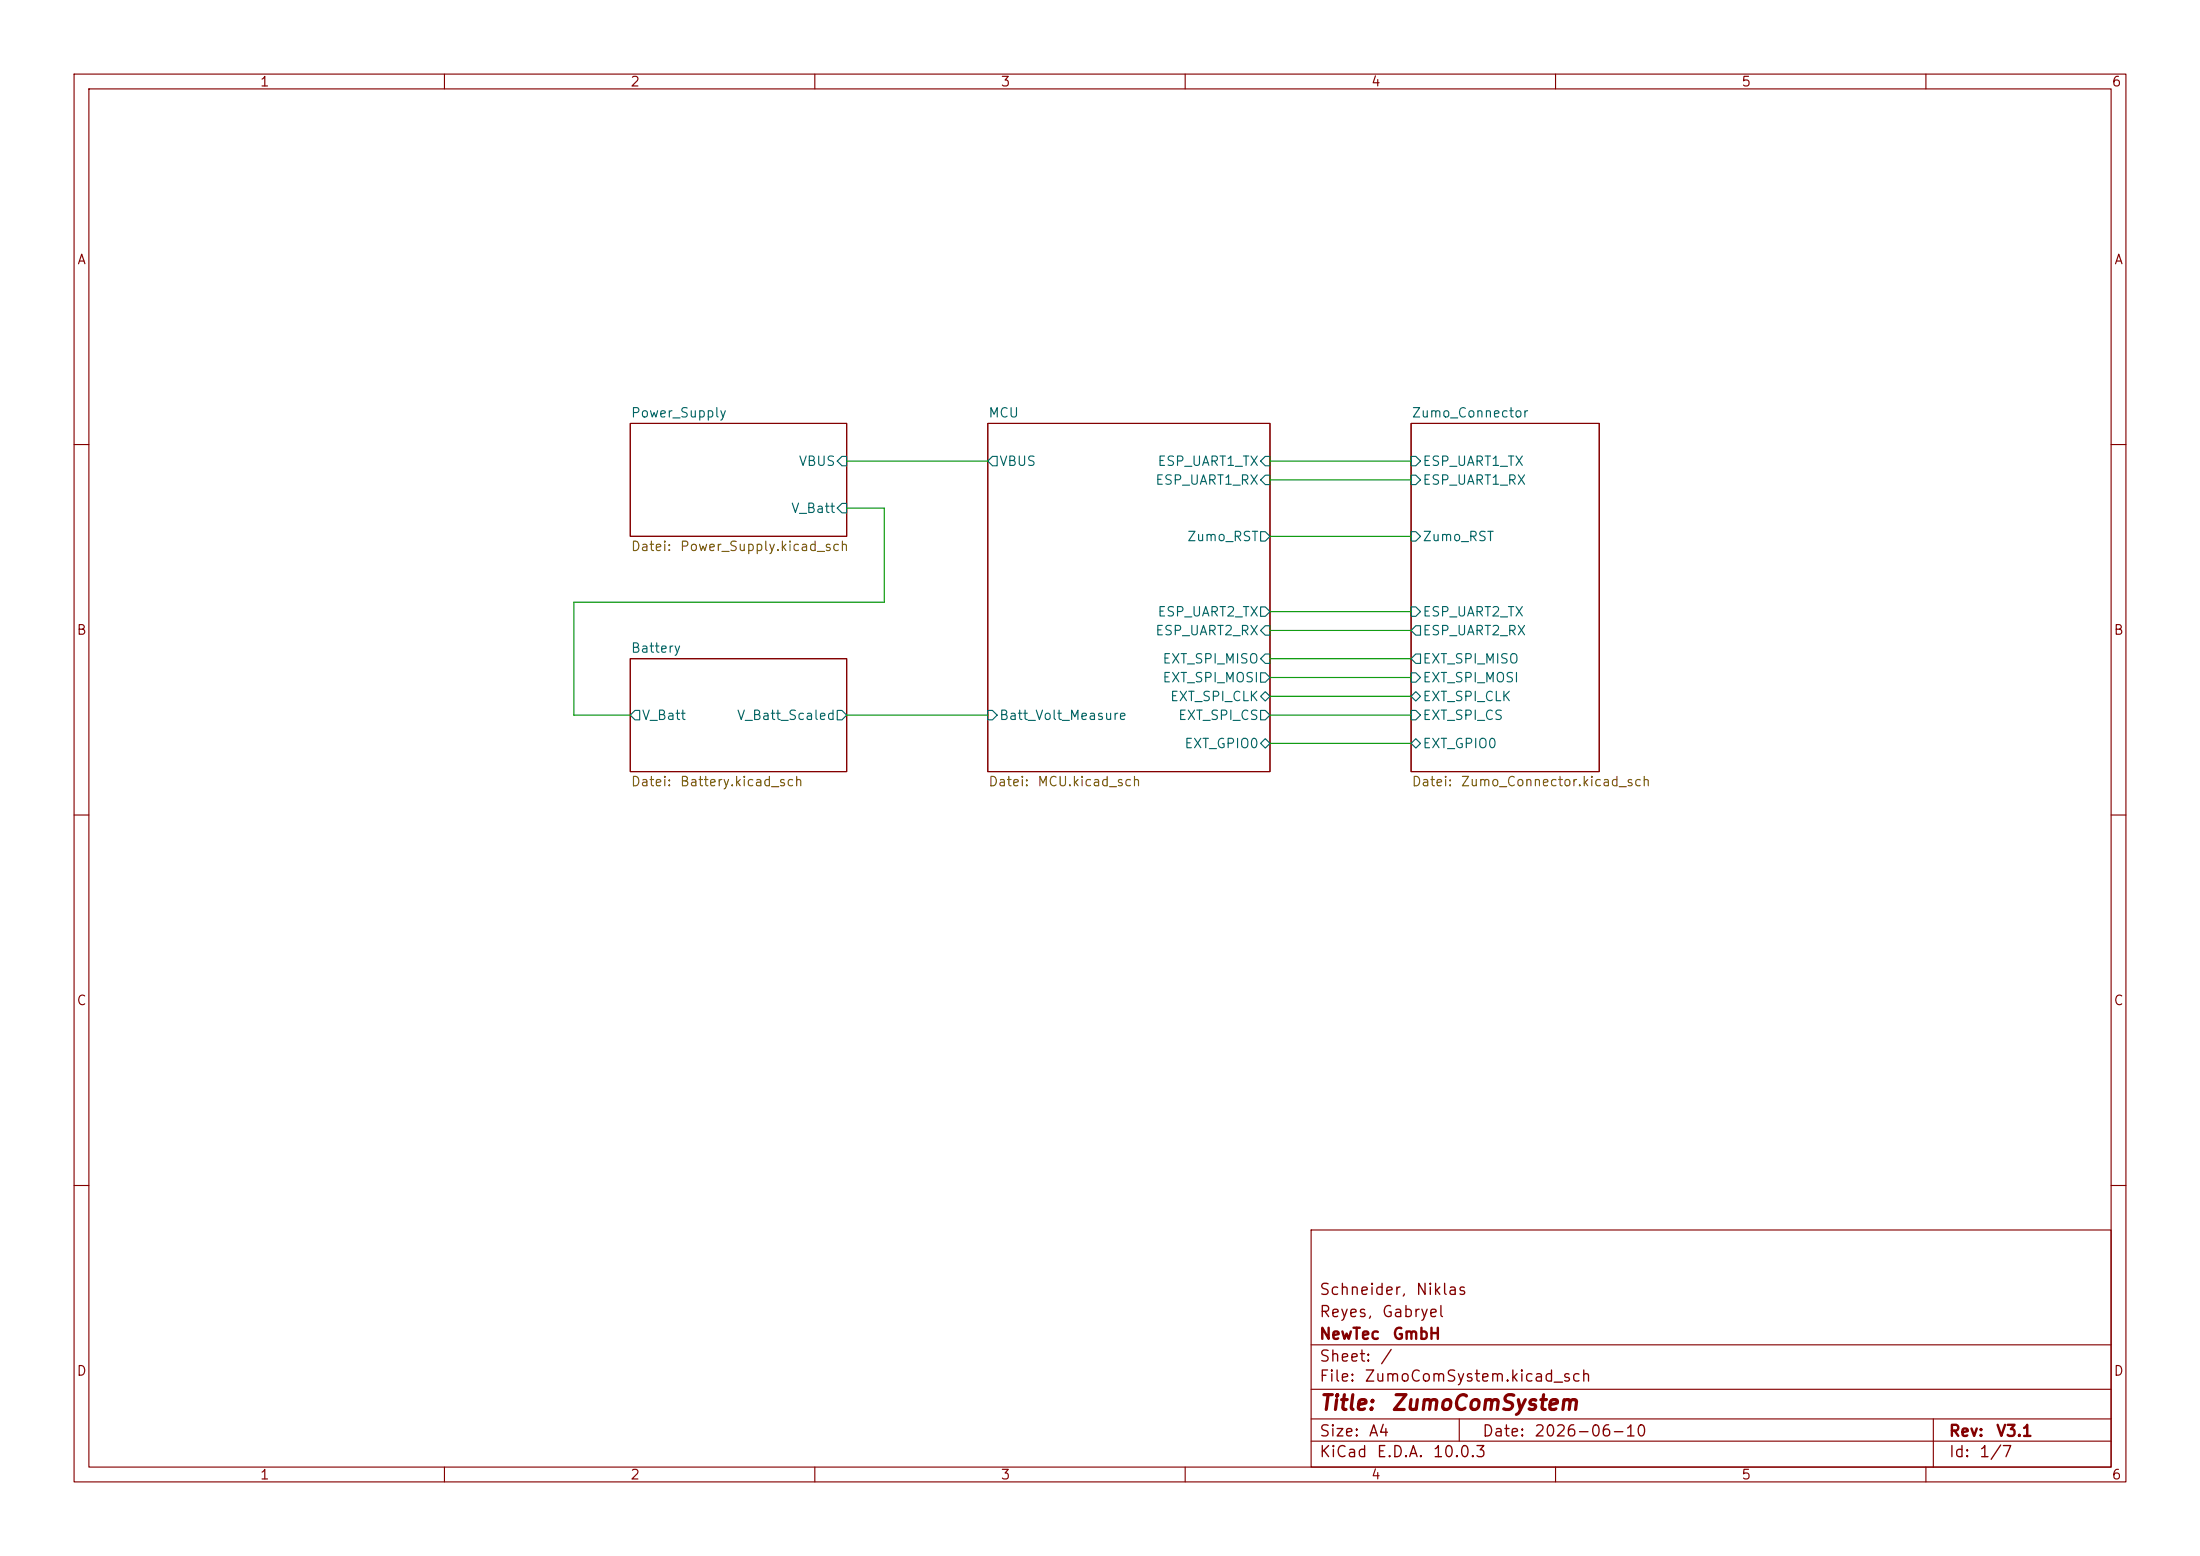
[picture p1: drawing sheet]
<svg xmlns="http://www.w3.org/2000/svg" width="297mm" height="210mm" viewBox="0 0 297 210" stroke-linecap="round" stroke-linejoin="round" font-family="sans-serif">
<g fill="none" stroke="#840000" stroke-width=".15">
<path d="M10 10h277v190h-277zM12 12h273v186h-273zM60 10v2M110 10v2M160 10v2M210 10v2M260 10v2M85.1 57.2h29.2v15.2h-29.2zM133.3 57.2h38.1v46.9h-38.1zM190.5 57.2h25.4v46.9h-25.4zM10 60h2M285 60h2"/>
<path d="M85.1 88.9h29.2v15.2h-29.2zM10 110h2M285 110h2M10 160h2M177 166h108v32h-108zM285 160h2M60 198v2M110 198v2M160 198v2M177 194.5h108M177 191.5h108M177 187.5h108"/>
<path d="M177 181.5h108M197 191.5v3M210 198v2M260 198v2M261 191.5v6.5"/>
</g>
<g fill="none" stroke="#006464" stroke-width=".15">
<path d="M113.7 67.9h.6v1.3h-.6l-.7-.6zM113.7 61.6h.6v1.3h-.6l-.7-.7zM134 61.6h.6v1.3h-.6l-.7-.7zM170.2 71.8h.6l.6 .6-.6 .6h-.6zM170.8 64.1h.6v1.3h-.6l-.6-.6zM170.8 61.6h.6v1.3h-.6l-.6-.7zM190.5 71.8h.6l.7 .6-.7 .6h-.6zM190.5 61.6h.6l.7 .6-.7 .7h-.6zM190.5 64.1h.6l.7 .7-.7 .6h-.6zM85.7 95.9h.7v1.3h-.7l-.6-.7zM113 95.9h.7l.6 .6-.6 .7h-.7zM133.3 95.9h.7l.6 .6-.6 .7h-.7z"/>
<path d="M170.2 90.8h.6l.6 .6-.6 .7h-.6zM170.2 95.9h.6l.6 .6-.6 .7h-.6zM170.2 94l.6-.7 .6 .7-.6 .6zM170.2 81.9h.6l.6 .7-.6 .6h-.6zM170.8 88.3h.6v1.2h-.6l-.6-.6zM170.8 84.5h.6v1.2h-.6l-.6-.6zM190.5 90.8h.6l.7 .6-.7 .7h-.6zM190.5 95.9h.6l.7 .6-.7 .7h-.6zM190.5 94l.6-.7 .7 .7-.7 .6zM190.5 81.9h.6l.7 .7-.7 .6h-.6zM191.1 88.3h.7v1.2h-.7l-.6-.6zM191.1 84.5h.7v1.2h-.7l-.6-.6z"/>
<path d="M170.2 100.3l.6-.6 .6 .6-.6 .7zM190.5 100.3l.6-.6 .7 .6-.7 .7z"/>
</g>
<g fill="none" stroke="#009600" stroke-width=".15">
<path d="M114.3 68.6h5.1v12.7h-41.9v15.2h7.6M114.3 62.2h19M171.4 62.2h19.1M171.4 64.8h19.1M171.4 72.4h19.1M114.3 96.5h19M171.4 94h19.1M171.4 85.1h19.1M171.4 88.9h19.1M171.4 91.4h19.1M171.4 82.6h19.1M171.4 96.5h19.1"/>
<path d="M171.4 100.3h19.1"/>
</g>
<g font-size="2" fill="#840000">
<text x="178" y="190.8">Title:</text>
<text x="187.7" y="190.8">ZumoComSystem</text>
</g>
<g font-size="1.5" fill="#840000">
<text x="178" y="178.2">Reyes,</text>
<text x="178" y="175.2">Schneider,</text>
<text x="186.4" y="178.2">Gabryel</text>
<text x="191" y="175.2">Niklas</text>
<text x="178" y="184.2">Sheet:</text>
<text x="178" y="181.2">NewTec</text>
<text x="186.2" y="184.2">/</text>
<text x="187.9" y="181.2">GmbH</text>
<text x="178" y="186.9">File:</text>
<text x="184.1" y="186.9">ZumoComSystem.kicad_sch</text>
<text x="178" y="197.1">KiCad</text>
<text x="178" y="194.3">Size:</text>
<text x="184.7" y="194.3">A4</text>
<text x="185.7" y="197.1">E.D.A.</text>
<text x="193.3" y="197.1">10.0.3</text>
<text x="200" y="194.3">Date:</text>
<text x="207" y="194.3">2026-06-10</text>
<text x="263" y="194.3">Rev:</text>
<text x="263" y="197.1">Id:</text>
<text x="267.1" y="197.1">1/7</text>
<text x="269.4" y="194.3">V3.1</text>
</g>
<g font-size="1.3" fill="#840000">
<text x="35" y="12">1</text>
<text x="85" y="12">2</text>
<text x="135" y="12">3</text>
<text x="185" y="12">4</text>
<text x="235" y="12">5</text>
<text x="285" y="12">6</text>
<text x="10.3" y="36">A</text>
<text x="285.3" y="36">A</text>
<text x="10.3" y="86">B</text>
<text x="285.3" y="86">B</text>
<text x="10.3" y="136">C</text>
<text x="285.3" y="136">C</text>
<text x="10.3" y="186">D</text>
<text x="285.3" y="186">D</text>
<text x="35" y="200">1</text>
<text x="85" y="200">2</text>
<text x="135" y="200">3</text>
<text x="185" y="200">4</text>
<text x="235" y="200">5</text>
<text x="285" y="200">6</text>
</g>
<g font-size="1.3" fill="#006464">
<text x="85.1" y="56.7">Power_Supply</text>
<text x="133.3" y="56.7">MCU</text>
<text x="190.5" y="56.7">Zumo_Connector</text>
<text x="107.7" y="63.2">VBUS</text>
<text x="134.8" y="63.2">VBUS</text>
<text x="155.9" y="65.7">ESP_UART1_RX</text>
<text x="156.2" y="63.2">ESP_UART1_TX</text>
<text x="192" y="63.2">ESP_UART1_TX</text>
<text x="192" y="65.7">ESP_UART1_RX</text>
<text x="106.7" y="69.6">V_Batt</text>
<text x="160.2" y="73.4">Zumo_RST</text>
<text x="192" y="73.4">Zumo_RST</text>
<text x="156.2" y="83.5">ESP_UART2_TX</text>
<text x="192" y="83.5">ESP_UART2_TX</text>
<text x="85.1" y="88.4">Battery</text>
<text x="155.9" y="86.1">ESP_UART2_RX</text>
<text x="156.8" y="89.9">EXT_SPI_MISO</text>
<text x="192" y="89.9">EXT_SPI_MISO</text>
<text x="192" y="86.1">ESP_UART2_RX</text>
<text x="156.8" y="92.4">EXT_SPI_MOSI</text>
<text x="157.9" y="95">EXT_SPI_CLK</text>
<text x="192" y="92.4">EXT_SPI_MOSI</text>
<text x="192" y="95">EXT_SPI_CLK</text>
<text x="86.6" y="97.5">V_Batt</text>
<text x="99.4" y="97.5">V_Batt_Scaled</text>
<text x="134.8" y="97.5">Batt_Volt_Measure</text>
<text x="159" y="97.5">EXT_SPI_CS</text>
<text x="159.8" y="101.3">EXT_GPIO0</text>
<text x="192" y="97.5">EXT_SPI_CS</text>
<text x="192" y="101.3">EXT_GPIO0</text>
</g>
<g font-size="1.3" fill="#725600">
<text x="85.1" y="74.7">Datei:</text>
<text x="91.7" y="74.7">Power_Supply.kicad_sch</text>
<text x="85.1" y="106.4">Datei:</text>
<text x="91.7" y="106.4">Battery.kicad_sch</text>
<text x="133.3" y="106.4">Datei:</text>
<text x="140" y="106.4">MCU.kicad_sch</text>
<text x="190.5" y="106.4">Datei:</text>
<text x="197.1" y="106.4">Zumo_Connector.kicad_sch</text>
</g>
</svg>
